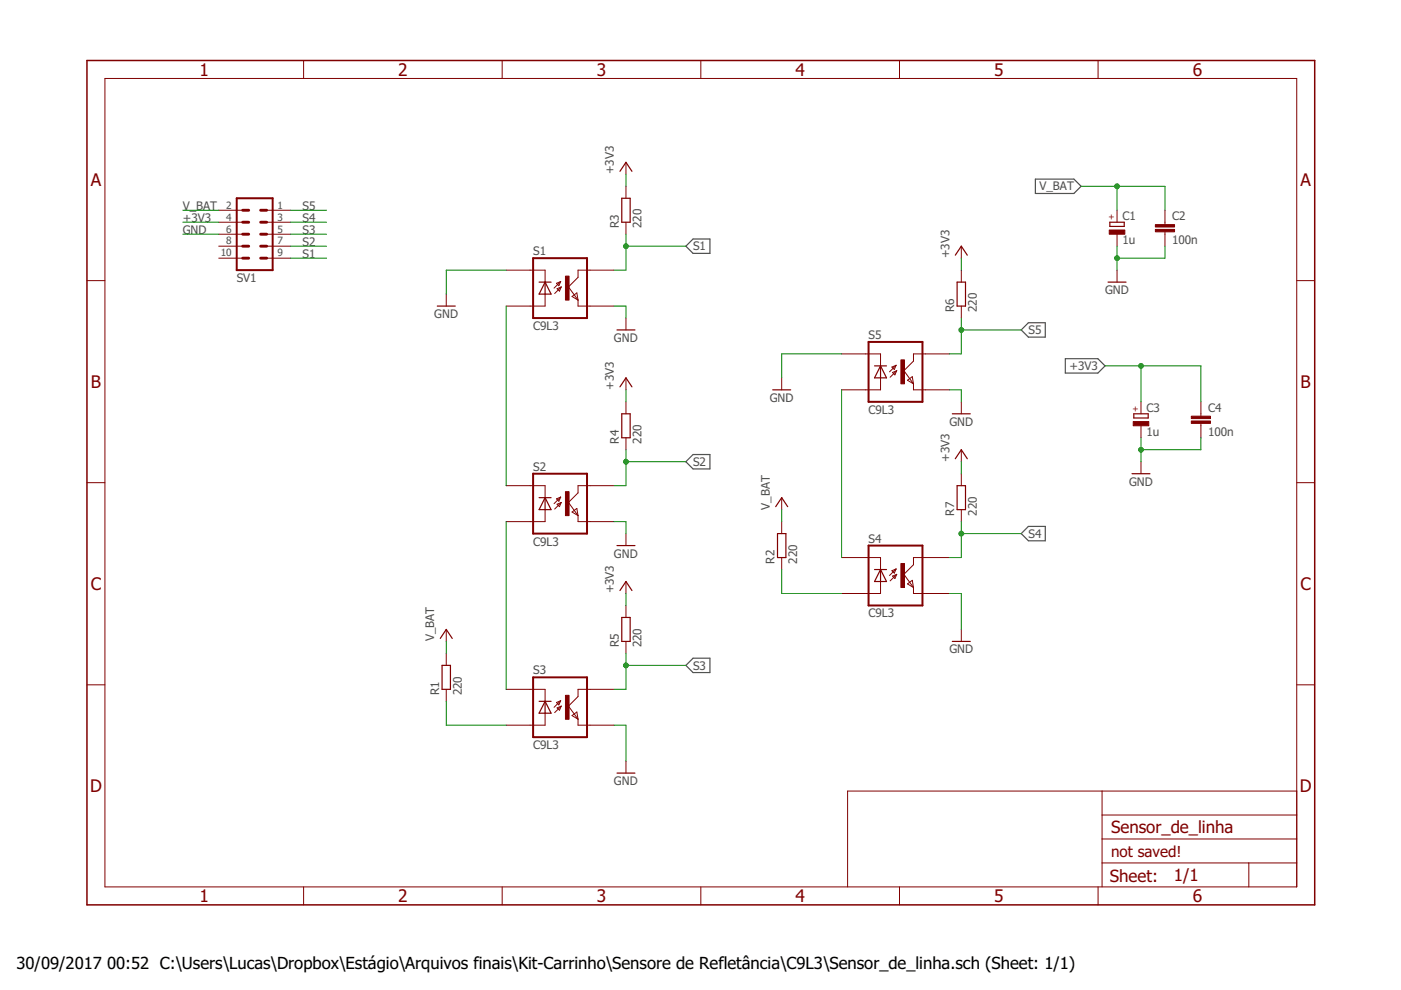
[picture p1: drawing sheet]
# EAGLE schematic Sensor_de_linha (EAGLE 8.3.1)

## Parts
C1  1u  CPOL-EUE5-5  [E5-5]
C2  100n  C-EU025-030X050  [C025-030X050]
C3  1u  CPOL-EUE5-5  [E5-5]
C4  100n  C-EU025-030X050  [C025-030X050]
R1  220  R-EU_0204/7  [0204/7]
R2  220  R-EU_0204/7  [0204/7]
R3  220  R-EU_0204/7  [0204/7]
R4  220  R-EU_0204/7  [0204/7]
R5  220  R-EU_0204/7  [0204/7]
R6  220  R-EU_0204/7  [0204/7]
R7  220  R-EU_0204/7  [0204/7]
S1  C9L3  [C9L3]
S2  C9L3  [C9L3]
S3  C9L3  [C9L3]
S4  C9L3  [C9L3]
S5  C9L3  [C9L3]
SV1  MA05-2  [MA05-2]

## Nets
+3V3: C3.+ C4.1 R3.2 R4.2 R5.2 R6.2 R7.2 SV1.4
GND [ground]: C1.- C2.2 C3.- C4.2 S1.2 S1.4 S2.2 S3.2 S4.2 S5.2 S5.4 SV1.6
N$1 [power]: R2.1 S4.1
N$2: S2.1 S3.4
N$3: S1.1 S2.4
N$4 [power]: R1.1 S3.1
N$5: S4.4 S5.1
S1: R3.1 S1.3 SV1.9
S2: R4.1 S2.3 SV1.7
S3: R5.1 S3.3 SV1.5
S4: R7.1 S4.3 SV1.3
S5: R6.1 S5.3 SV1.1
V_BAT [power]: C1.+ C2.1 R1.2 R2.2 SV1.2
Unconnected: SV1.8 SV1.10
